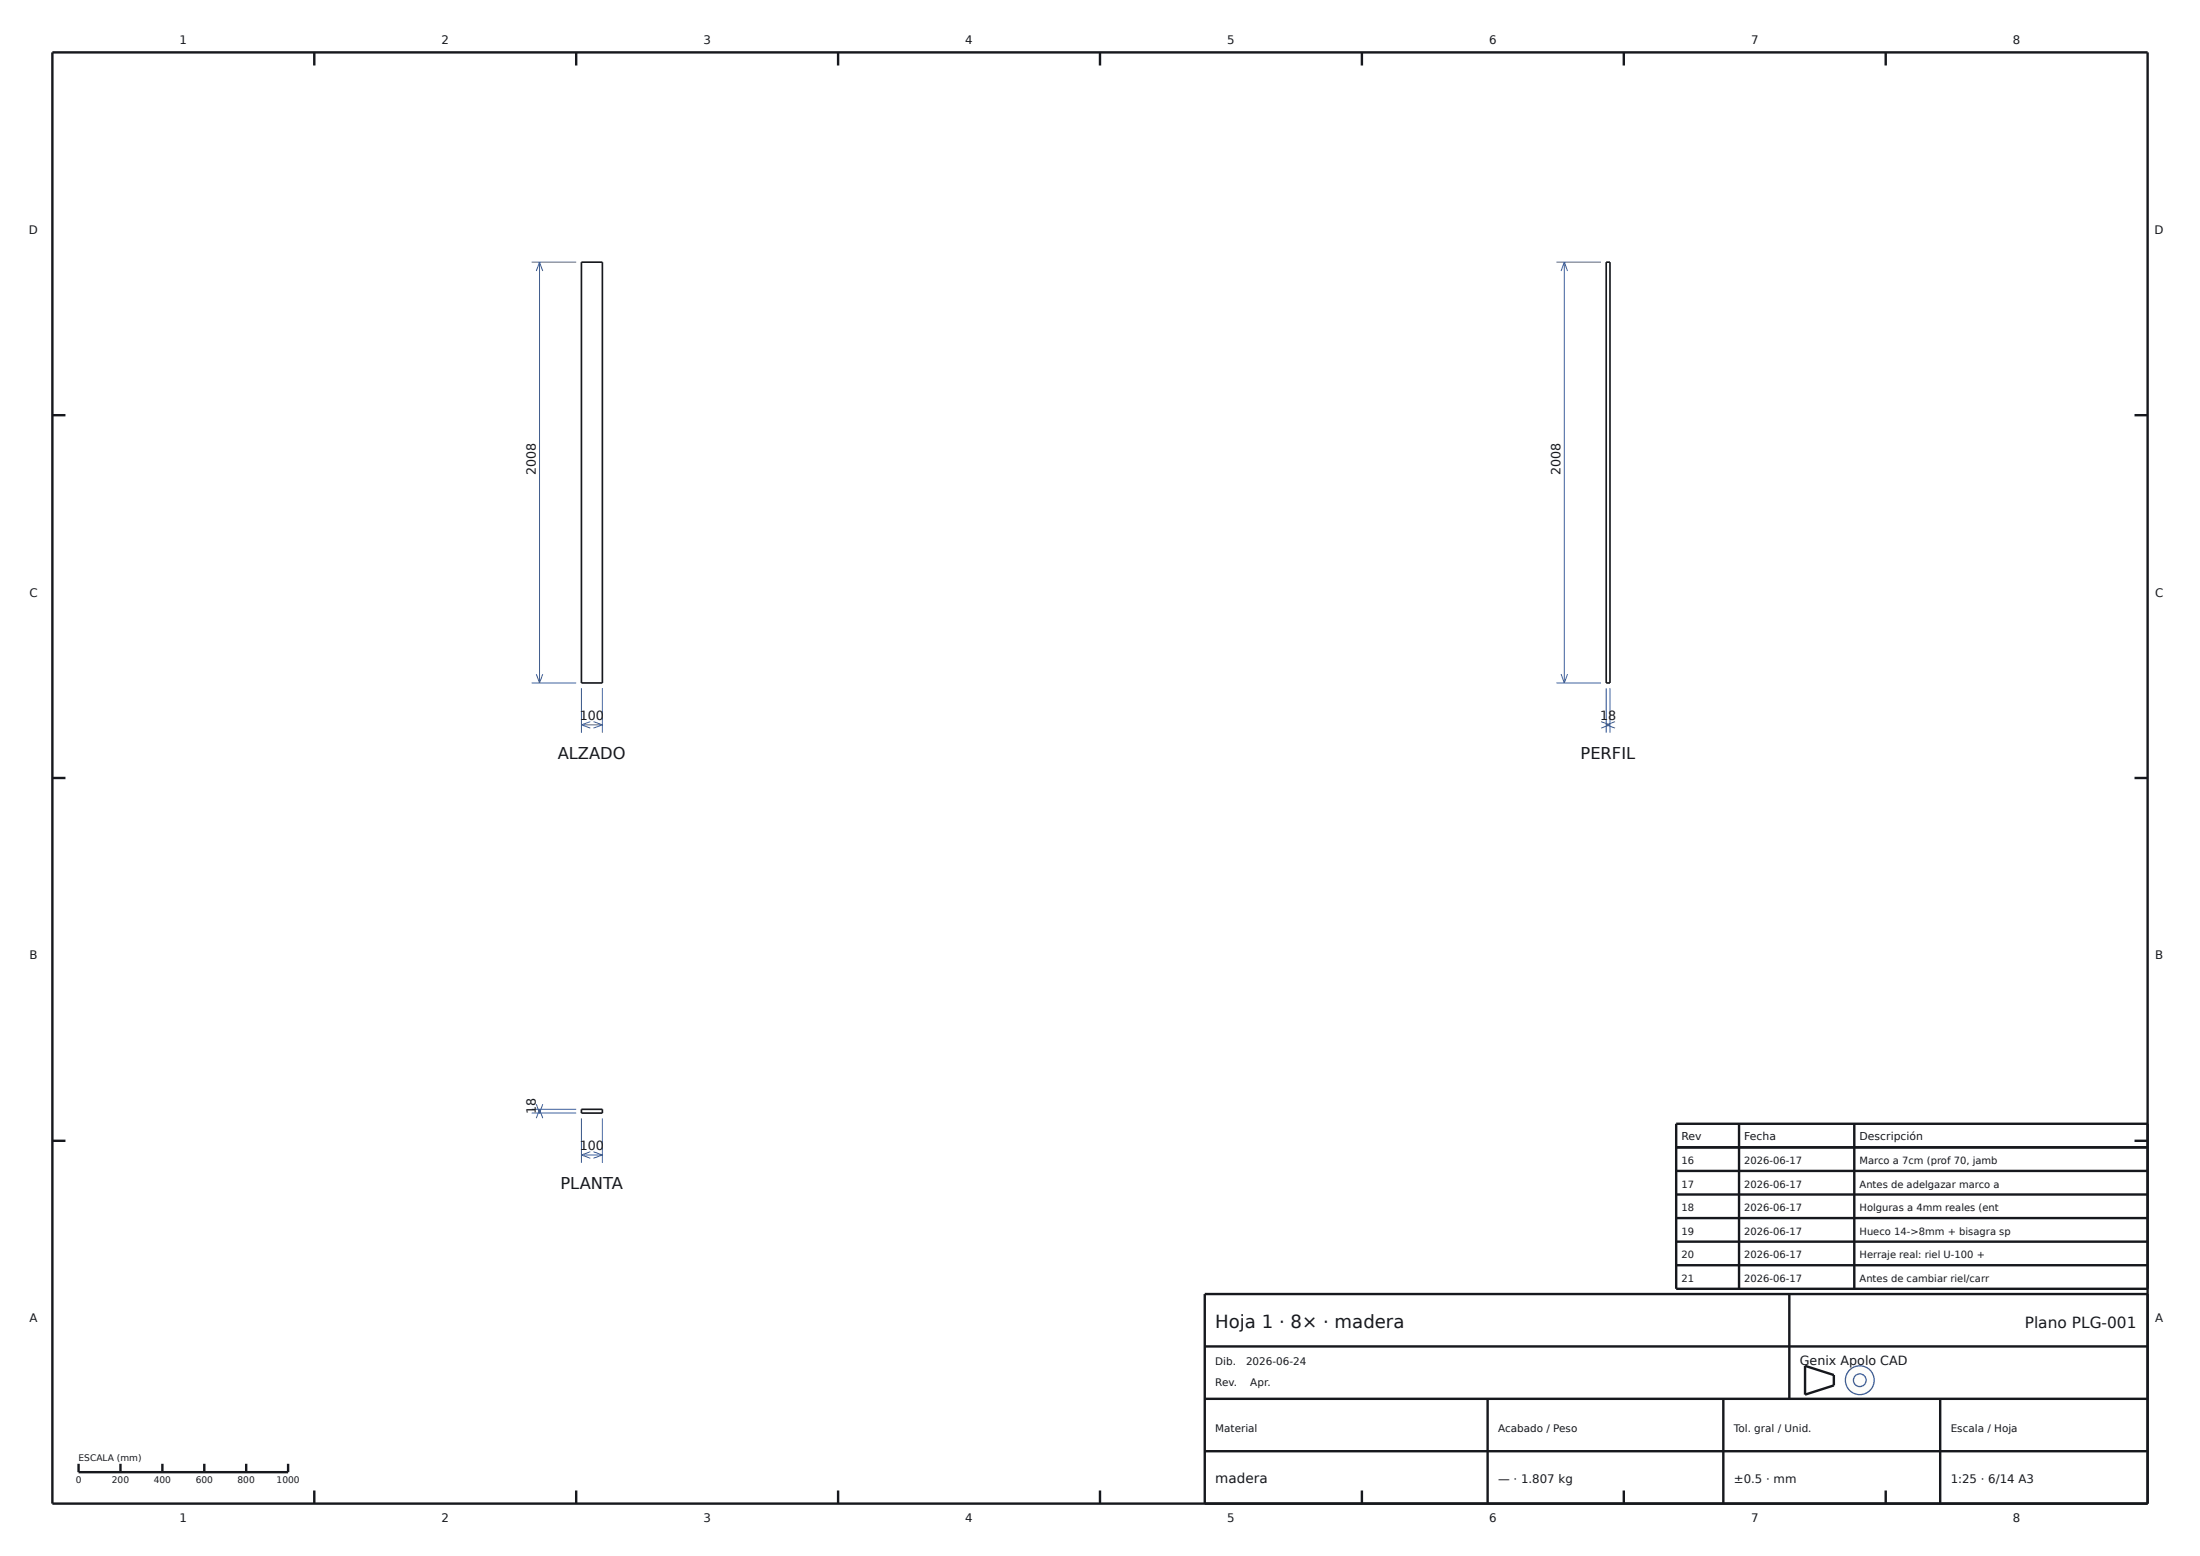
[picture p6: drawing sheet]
<svg xmlns="http://www.w3.org/2000/svg" width="420mm" height="297mm" viewBox="0 0 420 297" stroke-linecap="round" stroke-linejoin="round" font-family="sans-serif">
<g fill="#fdfdfb" stroke="#3a5e9c" stroke-width=".25">
<circle cx="355" cy="263.5" r="2.75"/>
<circle cx="355.1" cy="263.5" r="1.21"/>
</g>
<g fill="none" stroke="#16181d" stroke-width=".46">
<path d="M10 10h400v277h-400zM60 10v2.5M110 10v2.5M160 10v2.5M210 10v2.5M260 10v2.5M310 10v2.5M360 10v2.5M10 79.3h2.5M407.5 79.3h2.5M10 148.5h2.5M407.5 148.5h2.5"/>
<path d="M10 217.8h2.5M320 219h90M332 214.5v31.5M354 214.5v31.5M407.5 217.8h2.5M410 214.5h-90v31.5h90M320 223.5h90M320 228h90M320 232.5h90M320 237h90M230 257h180M320 241.5h90"/>
<path d="M341.6 247v20M410 247h-180v40M15 279.4v1.6h40v-1.6M23 279.4v1.6M31 279.4v1.6M39 279.4v1.6M47 279.4v1.6M230 277h180M230 267h180M284 267v20M329 267v20M344.6 260.7l5.5 1.8v1.9l-5.5 1.8z"/>
<path d="M370.4 267v20M60 284.5v2.5M110 284.5v2.5M160 284.5v2.5M210 284.5v2.5M260 284.5v2.5M310 284.5v2.5M360 284.5v2.5"/>
</g>
<path d="M111 50h4v80.4h-4zM306.6 50h.8v80.4h-.8zM111 211.7h4v.8h-4z" fill="none" stroke="#16181d" stroke-width=".32"/>
<g fill="none" stroke="#3a5e9c" stroke-width=".19">
<path d="M101.5 50h8.5M103 50v80.4M103 50l.6 1.7M103 50l-.6 1.7M297.1 50h8.5M298.6 50v80.4M298.6 50l.7 1.7M298.6 50l-.6 1.7M101.5 130.4h8.5M102.4 128.7l.6 1.7M103.6 128.7l-.6 1.7M111 131.4v8.5"/>
<path d="M111 138.4h4M111 138.4l1.7 .6M112.7 137.7l-1.7 .7M113.3 137.7l1.7 .7M115 131.4v8.5M115 138.4l-1.7 .6M297.1 130.4h8.5M298 128.7l.6 1.7M299.3 128.7l-.7 1.7M305.7 137.7l1.7 .7M306.6 138.4h.8M306.6 131.4v8.5"/>
<path d="M306.6 138.4l1.7 .6M307.4 131.4v8.5M307.4 138.4l-1.7 .6M308.3 137.7l-1.7 .7M101.5 212.5h8.5M101.5 211.7h8.5M102.4 210.8l.6 1.7M103 211.7v.8M103 211.7l.6 1.7M103 211.7l-.6 1.7M103.6 210.8l-.6 1.7M111 213.5v8.5"/>
<path d="M112.7 219.8l-1.7 .7M113.3 219.8l1.7 .7M115 213.5v8.5M111 220.5h4M111 220.5l1.7 .6M115 220.5l-1.7 .6"/>
</g>
<text font-size="3.5" fill="#16181d" x="232" y="253.4">Hoja 1 · 8× · madera</text>
<g font-size="3.1" fill="#16181d">
<text x="106.5" y="144.9">ALZADO</text>
<text x="301.7" y="144.9">PERFIL</text>
<text x="107" y="227">PLANTA</text>
</g>
<text font-size="2.9" fill="#16181d" x="386.5" y="253.4">Plano PLG-001</text>
<text font-size="2.6" fill="#16181d" x="232" y="283">madera</text>
<g font-size="2.4" fill="#16181d">
<text x="102.3" y="90.7" transform="rotate(-90 102.3 90.7)">2008</text>
<text x="297.9" y="90.7" transform="rotate(-90 297.9 90.7)">2008</text>
<text x="110.7" y="137.4">100</text>
<text x="305.5" y="137.4">18</text>
<text x="102.3" y="212.6" transform="rotate(-90 102.3 212.6)">18</text>
<text x="110.7" y="219.5">100</text>
<text x="343.6" y="260.6">Genix Apolo CAD</text>
</g>
<g font-size="2.2" fill="#16181d">
<text x="34.3" y="8.4">1</text>
<text x="84.3" y="8.4">2</text>
<text x="134.3" y="8.4">3</text>
<text x="184.3" y="8.4">4</text>
<text x="234.3" y="8.4">5</text>
<text x="284.3" y="8.4">6</text>
<text x="334.3" y="8.4">7</text>
<text x="384.3" y="8.4">8</text>
<text x="5.5" y="44.6">D</text>
<text x="411.3" y="44.6">D</text>
<text x="5.6" y="113.9">C</text>
<text x="411.4" y="113.9">C</text>
<text x="5.6" y="183.1">B</text>
<text x="411.4" y="183.1">B</text>
<text x="5.6" y="252.4">A</text>
<text x="411.4" y="252.4">A</text>
<text x="286" y="283">— · 1.807 kg</text>
<text x="331" y="283">±0.5 · mm</text>
<text x="372.4" y="283">1:25 · 6/14 A3</text>
<text x="34.3" y="290.6">1</text>
<text x="84.3" y="290.6">2</text>
<text x="134.3" y="290.6">3</text>
<text x="184.3" y="290.6">4</text>
<text x="234.3" y="290.6">5</text>
<text x="284.3" y="290.6">6</text>
<text x="334.3" y="290.6">7</text>
<text x="384.3" y="290.6">8</text>
</g>
<g font-size="2.1" fill="#16181d">
<text x="321" y="217.6">Rev</text>
<text x="333" y="217.6">Fecha</text>
<text x="355" y="217.6">Descripción</text>
</g>
<g font-size="2" fill="#16181d">
<text x="232" y="260.6">Dib.</text>
<text x="237.9" y="260.6">2026-06-24</text>
<text x="232" y="264.6">Rev.</text>
<text x="238.7" y="264.6">Apr.</text>
<text x="232" y="273.4">Material</text>
<text x="286" y="273.4">Acabado / Peso</text>
<text x="331" y="273.4">Tol. gral / Unid.</text>
<text x="372.4" y="273.4">Escala / Hoja</text>
</g>
<g font-size="1.9" fill="#16181d">
<text x="321" y="222.2">16</text>
<text x="321" y="226.7">17</text>
<text x="333" y="222.2">2026-06-17</text>
<text x="333" y="226.7">2026-06-17</text>
<text x="355" y="222.2">Marco a 7cm (prof 70, jamb</text>
<text x="355" y="226.7">Antes de adelgazar marco a</text>
<text x="321" y="231.2">18</text>
<text x="333" y="231.2">2026-06-17</text>
<text x="355" y="231.2">Holguras a 4mm reales (ent</text>
<text x="321" y="235.7">19</text>
<text x="333" y="235.7">2026-06-17</text>
<text x="355" y="235.7">Hueco 14-&gt;8mm + bisagra sp</text>
<text x="321" y="240.2">20</text>
<text x="321" y="244.7">21</text>
<text x="333" y="240.2">2026-06-17</text>
<text x="333" y="244.7">2026-06-17</text>
<text x="355" y="240.2">Herraje real: riel U-100 +</text>
<text x="355" y="244.7">Antes de cambiar riel/carr</text>
</g>
<g font-size="1.7" fill="#16181d">
<text x="15" y="278.8">ESCALA (mm)</text>
<text x="14.5" y="283">0</text>
<text x="21.4" y="283">200</text>
<text x="29.4" y="283">400</text>
<text x="37.4" y="283">600</text>
<text x="45.4" y="283">800</text>
<text x="52.8" y="283">1000</text>
</g>
</svg>
